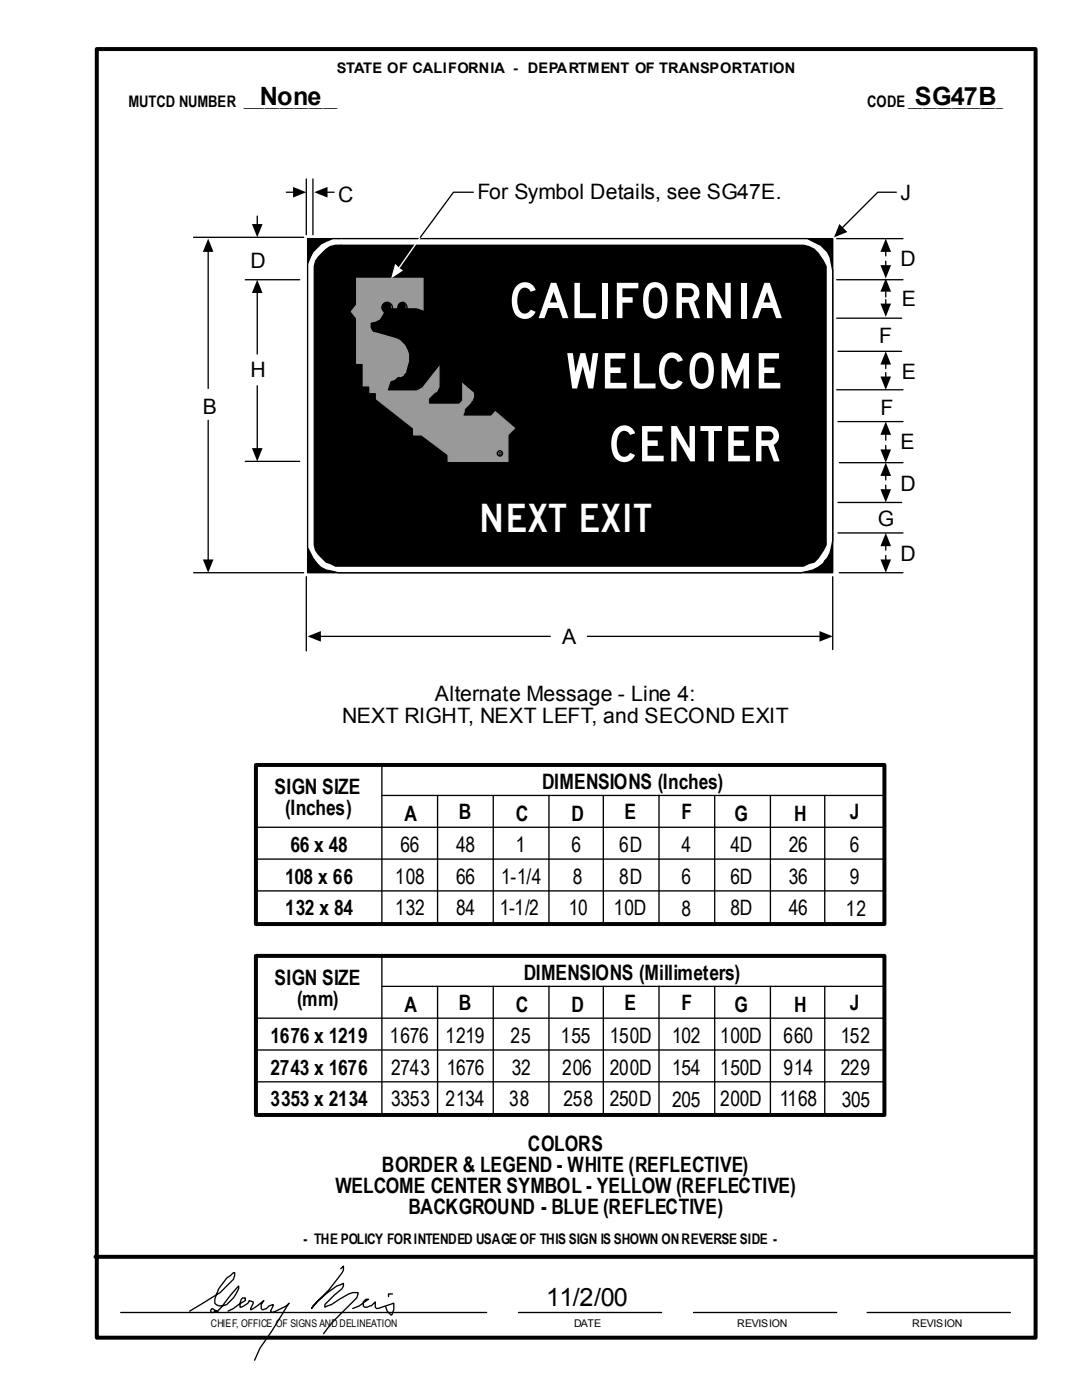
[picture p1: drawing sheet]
<svg xmlns="http://www.w3.org/2000/svg" width="216mm" height="279mm" viewBox="0 0 216 279" stroke-linecap="round" stroke-linejoin="round" font-family="sans-serif">
<g fill="none" stroke="#000" stroke-width=".26">
<path d="M38.6 47.4h22M41.5 50v27.5M48.9 55.8h10.9M51.3 58.2v12.4M61.4 47.6h104.8v66.7h-104.8zM167 55.8h13.2M176.7 50v1.1M176.7 52.1v1.1M176.7 58.2v1.1M176.7 59.8v1.1M51.3 77v12.7M167 63.5h12.9"/>
<path d="M167 77.8h13.2M167.2 70.1h12.7M167.2 84.1h13M167.5 92.3h12.7M61.1 115.1v14.8M166.2 115.1v14.5M167.2 106.4h13M167.2 100.3h12.7M167.5 114.3h12.7M63.8 127h46M117.2 127h46.3"/>
</g>
<g fill="#000">
<path d="M41.5 47.6l1.1 2.7h-2.1z" fill-rule="evenodd"/>
<path d="M51.3 55.8l1.1 2.7h-2.1z" fill-rule="evenodd"/>
<path d="M176.7 47.6l1.1 2.7h-2.1z" fill-rule="evenodd"/>
<path d="M175.7 52.9h2.1l-1.1 2.7z" fill-rule="evenodd"/>
<path d="M176.7 55.6l1.1 2.6h-2.1z" fill-rule="evenodd"/>
<path d="M175.7 60.6h2.1l-1.1 2.6z" fill-rule="evenodd"/>
<path d="M50.3 89.4h2.1l-1.1 2.7z" fill-rule="evenodd"/>
<path d="M61.4 127l2.6-1.1v2.2z" fill-rule="evenodd"/>
<path d="M163.5 125.9l2.7 1.1-2.7 1.1z" fill-rule="evenodd"/>
</g>
<path d="M61.4 47.6h104.8v66.7h-104.8z" fill="#000"/>
<path d="M62.4 50.3l1.6-1.6 2.4-1.1h94.7l2.7 1.3 1.3 1.4 .5 1 .6 2.7v53.9a5.9 5.9 0 0 1-1.6 4l-.3 .5a7.3 7.3 0 0 1-4.5 1.9h-92.3l-1.1-.3a4.6 4.6 0 0 1-4-2.6l-1-2.1v-56.6z" fill="#fff"/>
<g fill="none" stroke="#000" stroke-width=".26">
<path d="M57.1 38.4h1.4M61.1 35.7v11.1M62.4 35.7v11.1M65.1 38.4h1.6M178.9 38.4h-3.7l-7.2 7.1M51.3 43.1v1.9M62.4 50.3l1.6-1.6 2.4-1.1h94.7l2.7 1.3 1.3 1.4 .5 1 .6 2.7v53.9a5.9 5.9 0 0 1-1.6 4l-.3 .5a7.3 7.3 0 0 1-4.5 1.9h-92.3l-1.1-.3a4.6 4.6 0 0 1-4-2.6l-1-2.1v-56.6zM63.5 51.3l1.6-1.6 .8-.5 1-.3h93.4a4.9 4.9 0 0 1 4 3.2l.5 1.1v55.5l-1.6 2.7-.7 .8-1.1 .2-1.1 .6h-93.4l-1-.6a5 5 0 0 1-3.2-3.7v-55.5l.3-1.1zM167 47.6h13.2M176.7 72.5v1.1M176.7 74.3v1.1M41.5 83.9v28"/>
<path d="M48.9 92.1h10.9M176.7 86.8v1M176.7 88.9v1.1M176.7 94.7v1.1M176.7 96.8v1.1M38.6 114.3h22M176.7 108.7v1.1M176.7 110.9v1"/>
<circle cx="98.6" cy="90.4" r=".67"/>
</g>
<path d="M63.5 51.3l1.6-1.6 .8-.5 1-.3h93.4a4.9 4.9 0 0 1 4 3.2l.5 1.1v55.5l-1.6 2.7-.7 .8-1.1 .2-1.1 .6h-93.4l-1-.6a4.8 4.8 0 0 1-3.2-5v-54.2l.3-1.1z" fill="#000"/>
<g fill="#000">
<path d="M58.5 37.3l2.6 1.1-2.6 1z" fill-rule="evenodd"/>
<path d="M62.7 38.4l2.7-1.1v2.1z" fill-rule="evenodd"/>
<path d="M50.3 44.7h2.1l-1.1 2.7z" fill-rule="evenodd"/>
<path d="M167.5 44.7l1.6 1.6-2.7 1.1z" fill-rule="evenodd"/>
<path d="M176.7 70.1l1.1 2.7h-2.1z" fill-rule="evenodd"/>
<path d="M175.7 75.1h2.1l-1.1 2.7z" fill-rule="evenodd"/>
<path d="M176.7 84.1l1.1 2.7h-2.1z" fill-rule="evenodd"/>
<path d="M175.7 89.7h2.1l-1.1 2.6z" fill-rule="evenodd"/>
<path d="M176.7 92.3l1.1 2.7h-2.1z" fill-rule="evenodd"/>
<path d="M175.7 97.6h2.1l-1.1 2.7z" fill-rule="evenodd"/>
<path d="M40.5 111.7h2.1l-1.1 2.6z" fill-rule="evenodd"/>
<path d="M176.7 106.4l1.1 2.6h-2.1z" fill-rule="evenodd"/>
<path d="M175.7 111.7h2.1l-1.1 2.6z" fill-rule="evenodd"/>
</g>
<path d="M71.2 55.6h13.2v14.2l18.3 15.7-1.4 1.3v5.3h-11.9v-1.3l-5.3-4h-1.6v-1.3l-7.4-5.9v-1.3h-1.3v-1.3h-1.3v-4.5h-1.3v-9l-1.1-1.3 1.1-1.3z" fill-rule="evenodd" fill="#999"/>
<path d="M71.2 55.6h13.2v14.2l18.3 15.7-1.4 1.3v5.3h-11.9v-1.3l-5.3-4h-1.6v-1.3l-7.4-5.9v-1.3h-1.3v-1.3h-1.3v-4.5h-1.3v-9l-1.1-1.3 1.1-1.3z" fill="none" stroke="#999" stroke-width=".26"/>
<g fill="#000">
<path d="M79.6 60.6a.81 .81 0 0 1 1.3 .3 .92 .92 0 0 1-.4 1.2 .79 .79 0 0 1-1.1-.7z"/>
<circle cx="77.1" cy="61.3" r=".96"/>
</g>
<g fill="none" stroke="#000" stroke-width=".26">
<path d="M77.5 61.6h5.6l1.6 .6v3.9l-7.2-1.3zM79.8 60.5a.91 .91 0 0 1 1.2 .1 .91 .91 0 0 1 .1 1.2 .92 .92 0 0 1-1.2 .5 .92 .92 0 0 1-.5-1.2z"/>
<circle cx="77.3" cy="61.4" r="1.04"/>
</g>
<path d="M77.5 61.6h5.6l1.6 .6v3.9l-7.2-1.3z" fill-rule="evenodd" fill="#000"/>
<path d="M82.3 75.9a.94 .94 0 0 1 1.1-.2 .94 .94 0 0 1 .4 1.1 .95 .95 0 0 1-1.2 .4 .95 .95 0 0 1-.5-1.1z" fill="#002d73"/>
<path d="M82.2 76.1a1.01 1.01 0 0 1 1.3-.3 1.01 1.01 0 0 1 .5 1.2 1.04 1.04 0 0 1-1.2 .5 1.04 1.04 0 0 1-.7-1.1z" fill="none" stroke="#002d73" stroke-width=".26"/>
<g fill="#000">
<path d="M74.1 64.6h.8l.8-.6a1.28 1.28 0 0 1 0 2.1h-1.1l-.3-.2-.2-.5z" fill-rule="evenodd"/>
<path d="M74.1 64.6a2.71 2.71 0 0 0 2.6-2.7h2.9v2.7z" fill-rule="evenodd"/>
<path d="M78.1 76.2l.7-.3 .6-.5h.8l.2-.3h.3v-.2l.5-.6v-.2l6.6-1.6-3.7 4.8-1 .5h-5.6z" fill-rule="evenodd"/>
<path d="M74.9 64.6l9.8 .2v5.1l3.1 2.6-1.3 1.6h-5.3l.3-1.1a4.4 4.4 0 0 0-2.9-5.8l-3.7-1.1z" fill-rule="evenodd"/>
<path d="M87.8 72.5l4.3 3.7v3.7l-.6 .5h-5.8v-.8l1.1-1 .5-.3 .5-1z" fill-rule="evenodd"/>
<path d="M94.7 78.3l4 3.5v.2h-.3v.3l-.5 .5h-5.3l.3-.5v-.5l1.3-1.4v-.2h.3l.2-.8z" fill-rule="evenodd"/>
</g>
<path d="M74.1 64.6a2.71 2.71 0 0 0 2.6-2.7h2.9v2.7zM74.1 64.6h.8l.8-.6a1.28 1.28 0 0 1 0 2.1h-1.1l-.3-.2-.2-.5zM74.9 64.6l9.8 .2v5.1l3.1 2.6-1.3 1.6h-5.3l.3-1.1a4.4 4.4 0 0 0-2.9-5.8l-3.7-1.1zM78.1 76.2l.7-.3 .6-.5h.8l.2-.3h.3v-.2l.5-.6v-.2l6.6-1.6-3.7 4.8-1 .5h-5.6zM87.8 72.5l4.3 3.7v3.7l-.6 .5h-5.8v-.8l1.1-1 .5-.3 .5-1zM94.7 78.3l4 3.5v.2h-.3v.3l-.5 .5h-5.3l.3-.5v-.5l1.3-1.4v-.2h.3l.2-.8z" fill="none" stroke="#000" stroke-width=".26"/>
<path d="M83.9 47.4l-4.3 6" fill="none" stroke="#fff" stroke-width=".26"/>
<path d="M78.8 52.7l.8 .7 .8 .6-2.3 1.6z" fill-rule="evenodd" fill="#fff"/>
<g fill="none" stroke="#000" stroke-width=".26">
<path d="M94.5 38.4h-4l-6.6 9M76.2 158.8h100M76.2 152.4v31.7M87.3 158.8v25.4M98.4 158.8v25.4M109.5 158.8v25.4M120.4 158.8v25.4M131.5 158.8v25.4M142.6 158.8v25.4M153.7 158.8v25.4M164.6 158.8v25.4M50.8 171.4h125.4"/>
<path d="M50.8 177.8h125.4M51.1 165.1h125.1M76.2 190.5v31.7M76.2 196.8h100M87.3 196.8v25.4M98.4 196.8v25.4M109.5 196.8v25.4M120.4 196.8v25.4M131.5 196.8v25.4M142.6 196.8v25.4M153.7 196.8v25.4M164.6 196.8v25.4"/>
<path d="M50.8 209.5h125.4M50.8 215.9h125.4M51.1 203.2h125.1M68 253.2l.5-.5v.8a29.3 29.3 0 0 1-5 6.1l-1.3 1.5 .2-.5 .8-.8 2.2-1.8 1.8-1.4 1.3-.5v.5l-.2 .6-1.6 1.3-1.9 1.8v.6l1.3-.6 3.5-2.1 .8-.2h1l-.2 1-4.8 4.8-1.8 2.4M78.3 258.2h-.8v.6M24.1 261.9h73M37.8 261.7l6.1-3.7 2.7-2.7 .2-.8v-.5h-.2l-.6 .5a7.1 7.1 0 0 0-3.1 5.6 1.75 1.75 0 0 0 2.3 .2l1.4-1.3 .5-.8 .5-1v-.6l-4.2 5.1h-.5l-.3 .2h-.5v-.5l.2-.3 1.4 .8M45.5 261.7l1.1-.6 2.3-1.5v-.6h-.5l-.2 .3-.3 .8v.8a2.54 2.54 0 0 0 1.8-1.3l.8 .2-.5 1.6 1.3-.8 1.4-1-.6 .7v.8l.3 .3 .8-.3 .5-.5 .8-.3-.5 1.4 .2 .2 2.9-1.3 .6-.5-3.5 5.5-2.3 3.5-1.1 2.4M77 260.9l.3 .8 .8 .8 .2-.3 .3-.8v-1.3l-3.5 1-.2-.2v-1.1l-.8 .8-.8 .3h-.5l-.3-.3v-.8l.5-.5h.6l-1.9 1.3-1.3 .5M103.5 261.9h28.5M138.4 261.9h28.6M173 261.9h28.6"/>
<circle cx="99.8" cy="90.5" r=".52"/>
</g>
<path d="M19.3 9.8h187.3v257.2h-187.3zM51.1 152.7h125.4v31.7h-125.4zM51.1 190.8h125.4v31.7h-125.4z" fill="none" stroke="#000" stroke-width=".79" stroke-linecap="butt"/>
<path d="M19 250.8h187.4" fill="none" stroke="#000" stroke-width=".79"/>
<g font-size="10.6" fill="#fff">
<text x="101.6" y="63.5">CALIFORNIA</text>
<text x="113" y="77.5">WELCOME</text>
<text x="121.4" y="92.1">CENTER</text>
</g>
<text font-size="8.5" fill="#fff" x="95.5" y="106.1">NEXT EXIT</text>
<g font-size="5">
<text x="51.9" y="20.9">None</text>
<text x="182.6" y="20.9">SG47B</text>
<text x="109" y="260.6">11/2/00</text>
</g>
<g font-size="4.2">
<text x="67.5" y="40.2">C</text>
<text x="95.2" y="39.7">For Symbol Details, see SG47E.</text>
<text x="179.7" y="40">J</text>
<text x="50" y="53.4">D</text>
<text x="179.7" y="53.2">D</text>
<text x="179.9" y="61.1">E</text>
<text x="175.4" y="68.5">F</text>
<text x="50" y="75.1">H</text>
<text x="179.9" y="75.7">E</text>
<text x="40.5" y="82.5">B</text>
<text x="175.7" y="82.8">F</text>
<text x="179.7" y="89.7">E</text>
<text x="179.7" y="97.9">D</text>
<text x="175.2" y="105">G</text>
<text x="179.7" y="111.9">D</text>
<text x="112.2" y="128.6">A</text>
<text x="86.8" y="140">Alternate Message - Line 4:</text>
<text x="68.3" y="144.2">NEXT RIGHT, NEXT LEFT, and SECOND EXIT</text>
<text x="54.8" y="158.5">SIGN SIZE</text>
<text x="108.2" y="157.4">DIMENSIONS (Inches)</text>
<text x="56.9" y="162.7">(Inches)</text>
<text x="80.7" y="163.8">A</text>
<text x="91.5" y="163.5">B</text>
<text x="102.9" y="163.8">C</text>
<text x="114" y="163.8">D</text>
<text x="124.6" y="163.5">E</text>
<text x="136" y="163.5">F</text>
<text x="146.6" y="163.8">G</text>
<text x="158.5" y="163.8">H</text>
<text x="169.6" y="163.5">J</text>
<text x="57.9" y="170.1">66 x 48</text>
<text x="79.9" y="170.1">66</text>
<text x="91" y="170.1">48</text>
<text x="102.9" y="170.1">1</text>
<text x="114" y="170.1">6</text>
<text x="123.6" y="170.1">6D</text>
<text x="136" y="170.1">4</text>
<text x="145.8" y="170.1">4D</text>
<text x="157.4" y="170.1">26</text>
<text x="169.6" y="170.1">6</text>
<text x="56.9" y="176.5">108 x 66</text>
<text x="78.8" y="176.5">108</text>
<text x="91" y="176.5">66</text>
<text x="100" y="176.5">1-1/4</text>
<text x="114.3" y="176.5">8</text>
<text x="123.6" y="176.5">8D</text>
<text x="136" y="176.5">6</text>
<text x="145.8" y="176.5">6D</text>
<text x="157.4" y="176.5">36</text>
<text x="169.6" y="176.5">9</text>
<text x="56.9" y="182.6">132 x 84</text>
<text x="78.8" y="182.6">132</text>
<text x="91" y="182.6">84</text>
<text x="99.7" y="182.6">1-1/2</text>
<text x="113.5" y="182.6">10</text>
<text x="122.5" y="182.6">10D</text>
<text x="136" y="182.8">8</text>
<text x="145.8" y="182.6">8D</text>
<text x="157.4" y="182.6">46</text>
<text x="168.8" y="182.8">12</text>
<text x="54.8" y="196.6">SIGN SIZE</text>
<text x="104.5" y="195.5">DIMENSIONS (Millimeters)</text>
<text x="59.3" y="200.8">(mm)</text>
<text x="80.7" y="201.9">A</text>
<text x="91.5" y="201.6">B</text>
<text x="102.9" y="201.9">C</text>
<text x="114" y="201.9">D</text>
<text x="124.6" y="201.6">E</text>
<text x="136" y="201.6">F</text>
<text x="146.6" y="201.9">G</text>
<text x="158.5" y="201.9">H</text>
<text x="169.6" y="201.6">J</text>
<text x="54" y="208.2">1676 x 1219</text>
<text x="77.8" y="208.2">1676</text>
<text x="88.9" y="208.2">1219</text>
<text x="101.9" y="208.2">25</text>
<text x="111.9" y="208.2">155</text>
<text x="121.7" y="208.2">150D</text>
<text x="134.1" y="208.2">102</text>
<text x="143.7" y="208.2">100D</text>
<text x="156.4" y="208.2">660</text>
<text x="167.7" y="208.2">152</text>
<text x="54" y="214.6">2743 x 1676</text>
<text x="78.1" y="214.6">2743</text>
<text x="89.2" y="214.6">1676</text>
<text x="102.1" y="214.6">32</text>
<text x="112.2" y="214.6">206</text>
<text x="121.7" y="214.6">200D</text>
<text x="134.1" y="214.6">154</text>
<text x="143.7" y="214.6">150D</text>
<text x="156.4" y="214.6">914</text>
<text x="167.7" y="214.6">229</text>
<text x="54" y="220.7">3353 x 2134</text>
<text x="78.1" y="220.7">3353</text>
<text x="88.9" y="220.7">2134</text>
<text x="101.6" y="220.7">38</text>
<text x="112.4" y="220.7">258</text>
<text x="121.7" y="220.7">250D</text>
<text x="134.1" y="220.9">205</text>
<text x="143.7" y="220.7">200D</text>
<text x="155.6" y="220.7">1168</text>
<text x="168" y="220.9">305</text>
<text x="76.2" y="233.9">BORDER &amp; LEGEND - WHITE (REFLECTIVE)</text>
<text x="105.3" y="229.7">COLORS</text>
<text x="66.9" y="238.1">WELCOME CENTER SYMBOL - YELLOW (REFLECTIVE)</text>
<text x="81.5" y="242.4">BACKGROUND - BLUE (REFLECTIVE)</text>
</g>
<g font-size="3.2">
<text x="25.7" y="21.4">MUTCD NUMBER _____________</text>
<text x="173" y="21.4">CODE _____________</text>
</g>
<g font-size="2.9">
<text x="67.2" y="14.6">STATE OF CALIFORNIA - DEPARTMENT OF TRANSPORTATION</text>
<text x="60.6" y="248.2">- THE POLICY FORINTENDED USAGE OF THIS SIGN IS SHOWN ONREVERSE SIDE -</text>
</g>
<g font-size="2.1">
<text x="42.1" y="264.8">CHIEF, OFFICE OF SIGNS ANDDELINEATION</text>
<text x="114.6" y="264.8">DATE</text>
<text x="147.1" y="264.8">REVISION</text>
<text x="182" y="264.8">REVISION</text>
</g>
<text font-size="1.3" x="98.2" y="91">R</text>
<text font-size="1.1" x="99.5" y="91">R</text>
</svg>
